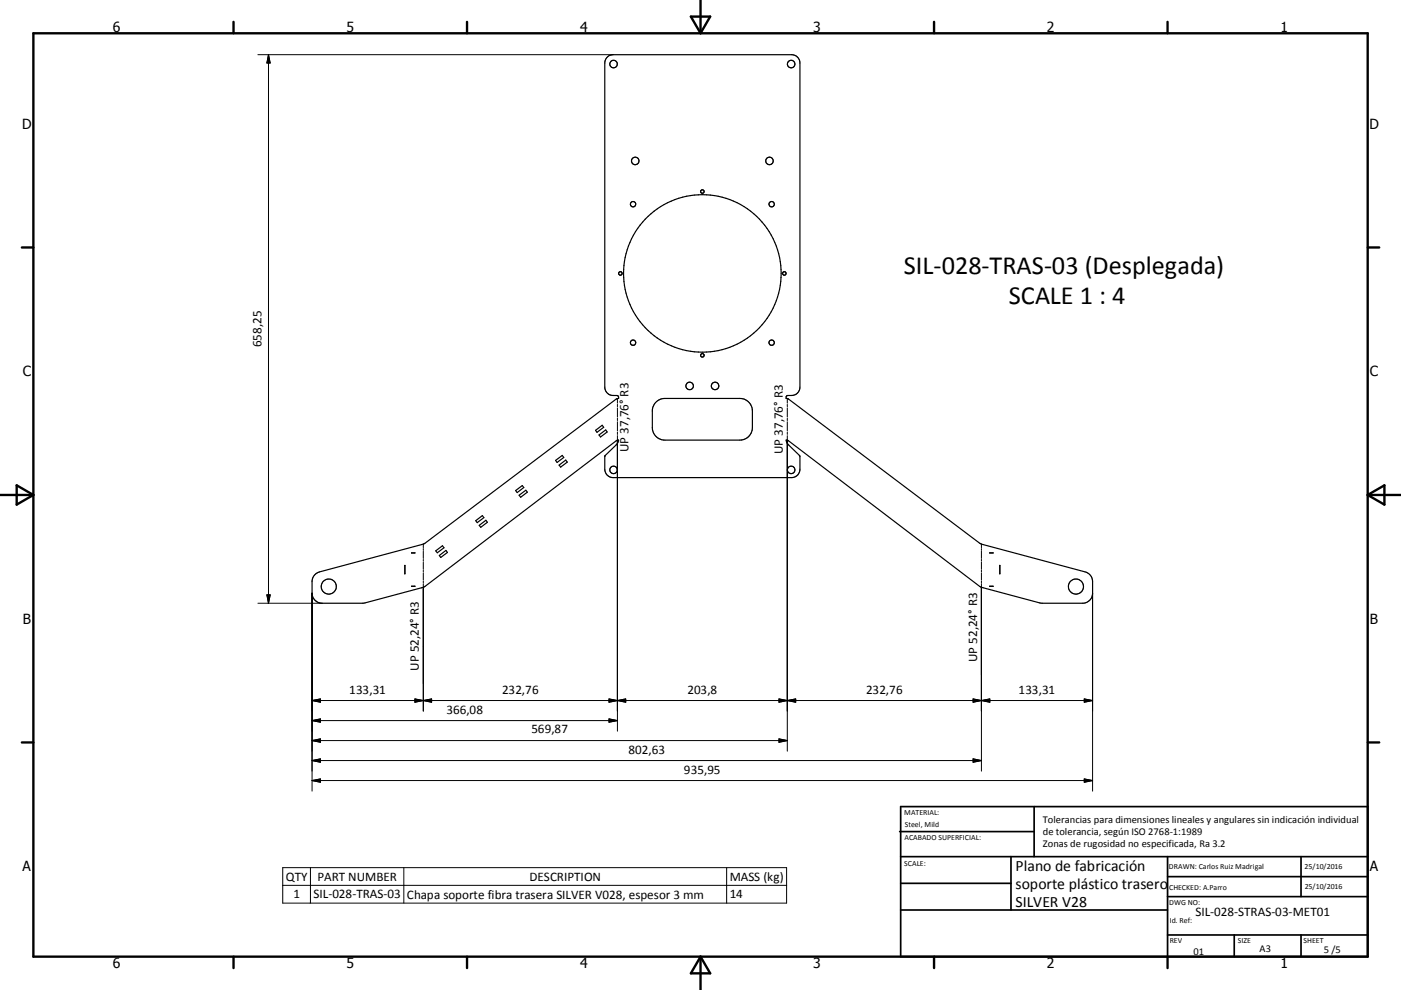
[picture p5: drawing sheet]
<svg xmlns="http://www.w3.org/2000/svg" width="420mm" height="297mm" viewBox="0 0 420 297" stroke-linecap="round" stroke-linejoin="round" font-family="sans-serif">
<g fill="none" stroke="#000" stroke-width=".36">
<path d="M181.9 17.3l.9-.7 1-.2h53.5a2.5 2.5 0 0 1 2.5 2.5v97.3a2.5 2.5 0 0 1-2.5 2.4l-1.4 .2-.2 .7 .7 .2 57.4 43.3 31.6 8.6a2.97 2.97 0 0 1 2.2 2.9v3.5a2.99 2.99 0 0 1-3 3h-12.5l-18.3-5-57.4-43.8-.7-.2 .5 1.3 3.5 3.4 .1 4.1a2.5 2.5 0 0 1-2.5 2.5h-53.5a2.5 2.5 0 0 1-2.5-2.5v-4l3.6-3.5 .6-1.3-.7 .2-57.6 43.9-18.1 4.9h-12.5a3 3 0 0 1-3-3v-3.5a3 3 0 0 1 2.2-2.9l31.6-8.6 57.4-43.3 .7-.2-.1-.5-.3-.3-1.3-.1a2.5 2.5 0 0 1-2.5-2.4v-97.3zM166.6 138.1l2-1.5 .4 .6-2 1.5zM167.6 139.5l2-1.5 .5 .6-2 1.5zM178.6 129.1l1.9-1.5 .5 .6-2 1.5zM179.6 130.5l2-1.5 .4 .6-2 1.5zM196.5 120.8l1.5-1 1.3-.3h22.5a3.7 3.7 0 0 1 3.8 3.8v5a3.8 3.8 0 0 1-3.8 3.7h-22.5a3.8 3.8 0 0 1-3.7-3.7v-5.5l.4-1.3zM142.6 156.2l2-1.5 .5 .6-2 1.5zM143.7 157.6l2-1.5 .4 .6-2 1.5zM154.6 147.2l2-1.5 .4 .6-1.9 1.5zM155.6 148.6l2-1.5 .5 .6-2 1.5zM121.4 169.6v2.5zM123.4 175.9h1"/>
<path d="M123.4 165.9h1M123.4 165.9h.1M123.4 175.9h.1M124.4 165.9h.1M124.4 175.9h.1M130.6 165.3l2.1-1.6 .4 .6-2 1.5zM131.7 166.7l2-1.6 .4 .6-2 1.5zM296.7 175.9h1M296.7 165.9h.1M296.7 175.9h.1M296.7 165.9h1M297.7 165.9h.1"/>
<path d="M297.7 175.9h.1M299.7 169.6l.1 2.5z"/>
<circle cx="183.9" cy="19.2" r="1.13"/>
<circle cx="237.2" cy="19.2" r="1.13"/>
<circle cx="190.5" cy="48.3" r="1.13"/>
<circle cx="210.6" cy="57.5" r=".53"/>
<circle cx="230.7" cy="48.3" r="1.13"/>
<circle cx="189.8" cy="61.3" r=".81"/>
<circle cx="231.3" cy="61.3" r=".8"/>
<circle cx="186" cy="82" r=".53"/>
<circle cx="210.6" cy="82" r="23.6"/>
<circle cx="235.2" cy="82" r=".53"/>
<circle cx="189.8" cy="102.8" r=".79"/>
<circle cx="206.8" cy="115.8" r="1.12"/>
<circle cx="210.6" cy="106.6" r=".53"/>
<circle cx="214.4" cy="115.8" r="1.12"/>
<circle cx="231.3" cy="102.8" r=".79"/>
<circle cx="183.9" cy="141" r="1.13"/>
<circle cx="237.2" cy="141" r="1.12"/>
<circle cx="98.6" cy="176" r="2.27"/>
<circle cx="322.6" cy="176" r="2.26"/>
</g>
<g fill="none" stroke="#000" stroke-width=".3">
<path d="M77.3 16.4h106.5M80.5 16.4v164.6M80.5 16.4l.5 2.5h-1zM185.1 119.6v1.4M236 119.6v1.4M185.1 121.3v.7M185.1 122.4v2.7M185.1 125.5v.7M185.1 126.5v2.8M185.1 129.6v.7M185.1 130.7v88.7M236 121.3v.7"/>
<path d="M236 122.4v2.7M236 125.5v.7M236 126.5v2.8M236 129.6v.7M236 130.7v94.7M80 178.5h1l-.5 2.5zM93.6 178v59.3M126.9 163.2v1.1M126.9 164.6v.5M126.9 165.4v2.1M126.9 167.8v.6M126.9 168.6v2.2"/>
<path d="M126.9 171.1v.5M126.9 171.9v2.1M126.9 174.3v.5M126.9 175.1v38.2M294.2 163.2v1.1M294.2 164.6v.5M294.2 165.4v2.1M294.2 167.8v.6M294.2 168.6v2.2M294.2 171.1v.5M294.2 171.9v2.1M294.2 174.3v.5"/>
<path d="M294.2 175.1v56.3M327.6 178v59.3M77.3 181h19.3M93.6 210.2h234M93.6 210.2l2.5-.5v1zM93.6 216.2l2.5-.5v1zM93.6 216.2h91.5M124.4 209.7l2.5 .5-2.5 .5zM126.9 210.2l2.5-.5v1zM182.6 215.7l2.5 .5-2.5 .5zM182.6 209.7l2.5 .5-2.5 .5zM185.1 210.2l2.5-.5v1z"/>
<path d="M233.5 209.7l2.5 .5-2.5 .5zM236 210.2l2.6-.5v1zM291.7 209.7l2.5 .5-2.5 .5zM294.2 210.2l2.6-.5v1zM325.1 209.7l2.5 .5-2.5 .5zM93.6 222.2l2.5-.5v1zM93.6 228.2l2.5-.5v1zM93.6 234.2l2.5-.5v1zM93.6 222.2h142.4M93.6 228.2h200.6M93.6 234.2h234M233.5 221.7l2.5 .5-2.5 .5z"/>
<path d="M291.7 227.7l2.5 .5-2.5 .5zM325.1 233.7l2.5 .5-2.5 .5zM84.8 260.3h151v10.6h-151zM84.8 265.6h151M93.1 260.3v10.6M121.1 260.3v10.6M217.9 260.3v10.6"/>
</g>
<g fill="none" stroke="#000" stroke-width=".71">
<path d="M10 10h400v277h-400zM70 6.6v3.4M140 6.6v3.4M207.1 5h5.8l-2.9 5zM210 0v10M280 6.6v3.4M350 6.6v3.4M6.6 74.2h3.4M410 74.2h3.5M0 148.5h10M5 145.6l5 2.9-5 2.9zM410 148.5h10.1"/>
<path d="M410 148.5l5.1-2.9v5.8zM6.6 222.7h3.4M410 222.7h3.5M70 287v3.4M140 287v3.4M210 287v10M210 287l2.9 5h-5.8zM280 287v3.4M350 287v3.4"/>
</g>
<g fill="none" stroke="#000" stroke-width=".51">
<path d="M269.7 249.5h40.3M270 242h140v45h-140zM270 257h140M303.1 257v16M310 242v15M350 257v30M390.1 257v12M270 265h33.1M270 273h80M350 269h60M350 263h60M350 280.5h60"/>
<path d="M370 280.5v6.5M390.1 280.5v6.5"/>
</g>
<g fill="#000" stroke="#000" stroke-width=".3">
<path d="M80.5 16.4l.5 2.5h-1zM80 178.5h1l-.5 2.5zM93.6 210.2l2.5-.5v1zM93.6 216.2l2.5-.5v1zM124.4 209.7l2.5 .5-2.5 .5zM126.9 210.2l2.5-.5v1zM182.6 215.7l2.5 .5-2.5 .5zM182.6 209.7l2.5 .5-2.5 .5zM185.1 210.2l2.5-.5v1zM233.5 209.7l2.5 .5-2.5 .5zM236 210.2l2.6-.5v1zM291.7 209.7l2.5 .5-2.5 .5z"/>
<path d="M294.2 210.2l2.6-.5v1zM325.1 209.7l2.5 .5-2.5 .5zM93.6 222.2l2.5-.5v1zM93.6 228.2l2.5-.5v1zM93.6 234.2l2.5-.5v1zM233.5 221.7l2.5 .5-2.5 .5zM291.7 227.7l2.5 .5-2.5 .5zM325.1 233.7l2.5 .5-2.5 .5z"/>
</g>
<g font-size="7.9">
<text x="271" y="82.2">SIL-028-TRAS-03 (Desplegada)</text>
<text x="302.4" y="91.2">SCALE 1 : 4</text>
</g>
<g font-size="4.7">
<text x="304.5" y="261.2">Plano de fabricación</text>
<text x="304.5" y="266.6">soporte plástico trasero</text>
<text x="304.5" y="272">SILVER V28</text>
</g>
<g font-size="4.2">
<text x="33.9" y="9.6">6</text>
<text x="103.9" y="9.6">5</text>
<text x="173.9" y="9.6">4</text>
<text x="243.8" y="9.6">3</text>
<text x="313.9" y="9.6">2</text>
<text x="383.9" y="9.6">1</text>
<text x="6.7" y="38.7">D</text>
<text x="410.5" y="38.7">D</text>
<text x="6.9" y="112.9">C</text>
<text x="410.7" y="112.9">C</text>
<text x="6.9" y="187.1">B</text>
<text x="410.7" y="187.1">B</text>
<text x="6.8" y="261.4">A</text>
<text x="410.7" y="261.4">A</text>
<text x="33.9" y="290.4">6</text>
<text x="103.9" y="290.4">5</text>
<text x="173.9" y="290.4">4</text>
<text x="243.8" y="290.4">3</text>
<text x="313.9" y="290.4">2</text>
<text x="383.9" y="290.4">1</text>
</g>
<g font-size="3.9">
<text x="78.4" y="104.1" transform="rotate(-90 78.4 104.1)">658,25</text>
<text x="188.5" y="135.6" transform="rotate(-90 188.5 135.6)">UP 37,76° R3</text>
<text x="234.7" y="136.2" transform="rotate(-90 234.7 136.2)">UP 37,76° R3</text>
<text x="125.6" y="201.2" transform="rotate(-90 125.6 201.2)">UP 52,24° R3</text>
<text x="292.9" y="198.6" transform="rotate(-90 292.9 198.6)">UP 52,24° R3</text>
<text x="104.7" y="208.1">133,31</text>
<text x="150.5" y="208.1">232,76</text>
<text x="206.1" y="208.1">203,8</text>
<text x="259.7" y="208.1">232,76</text>
<text x="305.4" y="208.1">133,31</text>
<text x="133.9" y="214.1">366,08</text>
<text x="159.3" y="220">569,87</text>
<text x="188.5" y="226.1">802,63</text>
<text x="205.1" y="232.1">935,95</text>
<text x="85.7" y="264.2">QTY</text>
<text x="88" y="269.5">1</text>
<text x="94" y="269.5">SIL-028-TRAS-03</text>
<text x="95.2" y="264.2">PART NUMBER</text>
<text x="122" y="269.6">Chapa soporte fibra trasera SILVER V028, espesor 3 mm</text>
<text x="158.7" y="264.2">DESCRIPTION</text>
<text x="218.8" y="264.3">MASS (kg)</text>
<text x="218.8" y="269.5">14</text>
<text x="358.4" y="274.9">SIL-028-STRAS-03-MET01</text>
</g>
<g font-size="3.1">
<text x="312.7" y="246.8">Tolerancias para dimensiones lineales y angulares sin indicación individual</text>
<text x="312.7" y="250.4">de tolerancia, según ISO 2768-1:1989</text>
<text x="312.7" y="254">Zonas de rugosidad no especificada, Ra 3.2</text>
<text x="357.8" y="286.5">01</text>
<text x="377.6" y="285.6">A3</text>
<text x="396.9" y="285.9">5 /5</text>
</g>
<g font-size="2.4">
<text x="271.1" y="244.4">MATERIAL:</text>
<text x="271.2" y="252">ACABADO SUPERFICIAL:</text>
<text x="271.3" y="248">Steel, Mild</text>
<text x="271.1" y="259.7">SCALE:</text>
<text x="350.4" y="260.8">DRAWN: Carlos Ruiz Madrigal</text>
<text x="391.1" y="260.6">25/10/2016</text>
<text x="350.5" y="267">CHECKED: A.Parro</text>
<text x="391.2" y="266.7">25/10/2016</text>
<text x="350.5" y="271.4">DWG NO:</text>
<text x="350.7" y="276.9">Id. Ref:</text>
<text x="350.7" y="282.8">REV</text>
<text x="371.1" y="282.9">SIZE</text>
<text x="390.8" y="283">SHEET</text>
</g>
</svg>
